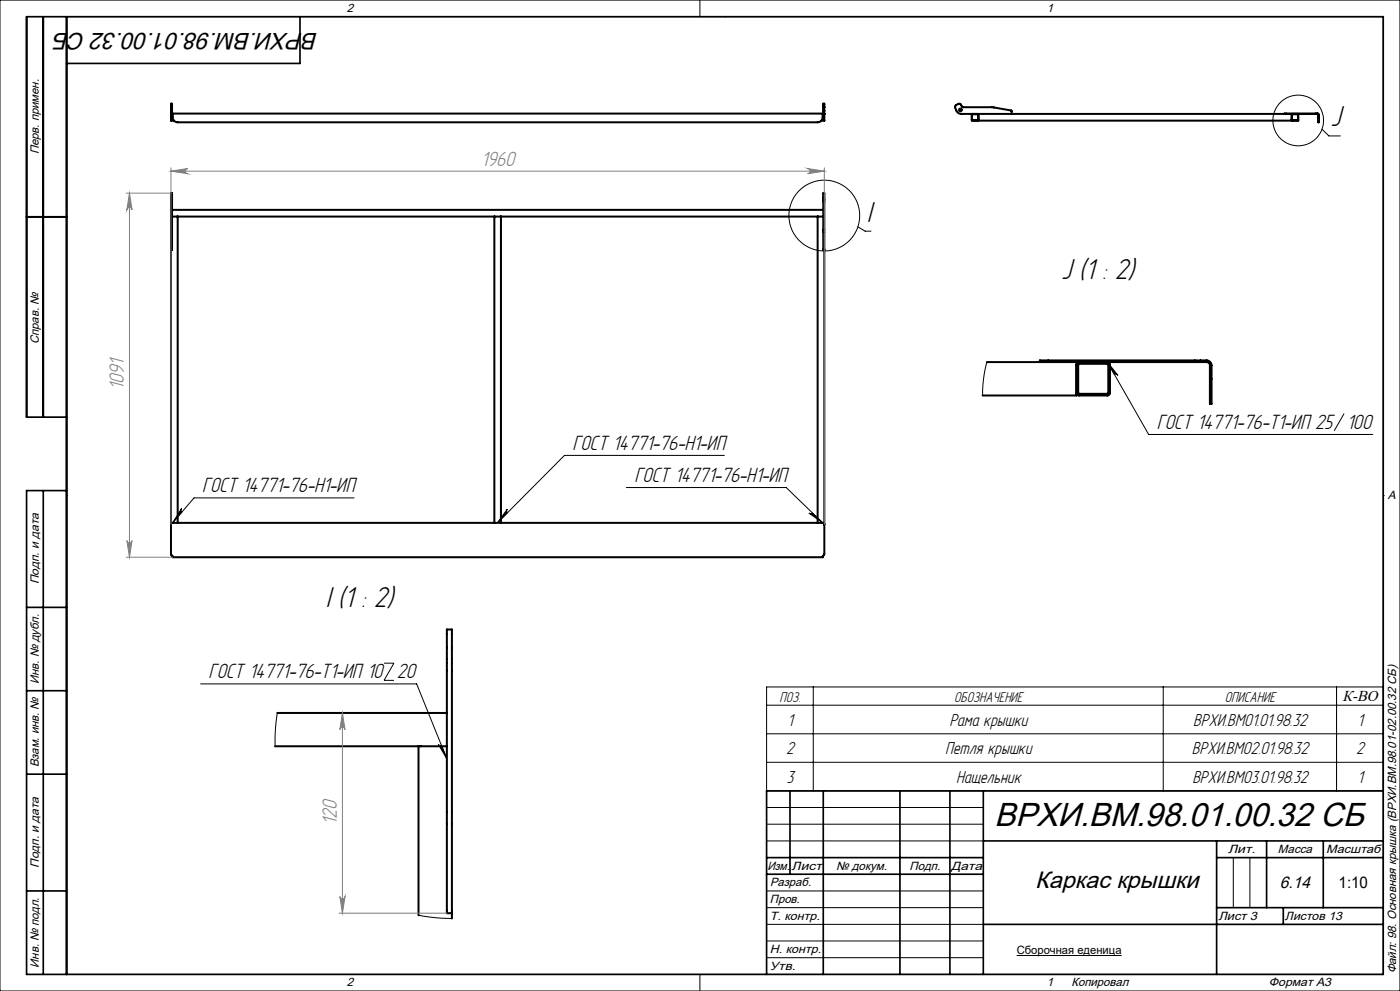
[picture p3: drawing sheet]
<svg xmlns="http://www.w3.org/2000/svg" width="420mm" height="297mm" viewBox="0 0 420 297" stroke-linecap="round" stroke-linejoin="round" font-family="sans-serif">
<g fill="none" stroke="#000" stroke-width=".6">
<path d="M51.3 32.1v2M51.3 32.1v-1h.3v1M51.3 34.1v2.1h.9M51.3 34.1h.5M51.3 34h196M51.3 32.1h.3M51.6 32.1v1.9M51.8 34v1.1a1.57 1.57 0 0 0 1.5 1.6h192a1.57 1.57 0 0 0 1.5-1.6v-1.1M246.8 34.1h.5M247 32.1v1.9M247 32.1v-1h.3v1M247 32.1h.3"/>
<path d="M247.3 32.1v2M247.3 34.1v2.1h-.9M291.6 34.3h1.8v1.7l-1.8 .1zM291.6 34.1v2l1.8 .1 .1-.2M293.4 34.1l.1 .2M293.4 34.3h.1M293.5 36v.2h94v-.2M293.5 34.1v.2M293.5 34.3v1.7M303.5 34.1l-.1-1-5.8-1h-8.8l-.9-1-1.4 .7 .4 1.3a1.6 1.6 0 0 0 1.5 1h106.9M387.5 34.1v.2M387.5 34.3v1.7"/>
<path d="M387.6 34.3h1.8v1.8h-1.8zM387.7 34.1l-.2 .2M389.4 34.1v2l-1.8 .1-.1-.2M395.3 34l-10 .1M395.3 34l.3 .3v2.4l-.1-2.4-.2-.2M395.3 34v.1M51.3 57.9h.3v17h-.3zM247 57.9h.3v17h-.3zM8 65h12M51.3 74.9v91.2l.5 .9h195l.5-.9v-91.2M51.6 64.9h1.7M51.6 62.9h195.4"/>
<path d="M53.3 64.9h95M53.3 64.9v91.8M148.3 64.9h2M148.3 64.9v91.8M150.3 64.9v91.8M150.3 64.9h95M245.3 64.9h1.7M245.3 64.9v91.8M296.1 108.5h65.9M323 117.8v.7h-28.2M323 108.5v.8M323 109.3v8.5"/>
<path d="M323.5 109.1l9 .1-.1 8.8h-8.9zM323.7 108.5l-.5 .3-.2 .5M332.2 108.5l.6 .4 .2 .4v8.5l-.3 .5-.5 .2h-8.5l-.5-.2-.2-.5M362 108h-50v.5M362 108a1.51 1.51 0 0 1 1.5 1.5v11.5h-.5v-11.5a1.02 1.02 0 0 0-1-1M362 108v.5M51.3 157.2l.4-.5h195.2l.4 .5M134.1 188.7h1.5v85h-1.5zM83.2 213.7h50.9M82.5 223.7h43.1M125.6 223.7h8.5M125.6 223.7v50.6"/>
<path d="M135.6 273.7v1.6"/>
<circle cx="288.1" cy="32.9" r=".4"/>
</g>
<g fill="none" stroke="#000" stroke-width=".3">
<path d="M0 0h420v297h-420zM20 5h395v287h-395zM210 0v5M217.5 5h.1M396.6 38.7l2.1 2h3.4M257.4 68l2.1 1.3h1.8M296.1 108.5l-1.1 5.2-.2 4.8M332.2 108.5l3.2 4-.6-.4-.5 .1zM332.2 108.5l12.4 21.7h67.2M217.3 136.5h-48l-20.1 20.2M403.2 124l-2.9 5.1M20 148.5h.1"/>
<path d="M54.5 152.4l-.2 .7 .3 .4-2.8 3.2zM106.2 149.2h-48l-6.4 7.5M152.2 152.6l-.2 .7 .2 .4-3 3zM187.9 146.1h48l10.9 10.6M242.7 153.8l.6 .1 .4-.2 3.1 3zM415 148.5h.1M115.2 198.8h3l-3 5.1h3M60.2 205h64.8l9.1 22.4M83.2 213.7l-.6 4.8-.1 5.2M230 211.3h185M230 219.9h185M244 205.9v31.1"/>
<path d="M349 205.9v31.1M401 205.9v31.1M415 205.9h-185v31.1h185M131.5 223.1l.5 .4 .5-.1 1.6 4zM230 228.5h185M230 242h65M230 247h65M230 252h65M370 257v15M375 257v15M125.6 274.3l4.8 .7 5.2 .3M230 267h65"/>
<path d="M230 272h65M230 277h65M210 292v5M217.5 292h.1M230 282h65M230 287h65M305 286.4h31.5"/>
<circle cx="389.5" cy="36.1" r="7.6"/>
<circle cx="247.3" cy="64.6" r="10.6"/>
</g>
<g fill="none" stroke="#808080" stroke-width=".3">
<path d="M37.9 57.9h13.4M38.8 57.9v109.1M38.8 57.9l.8 5a.78 .78 0 0 0-.8-.7 .78 .78 0 0 0-.7 .7zM51.3 50.3v106.9M51.3 51.3h196M51.3 51.3l5-.8a.78 .78 0 0 0-.8 .8 .78 .78 0 0 0 .8 .8zM242.3 50.5l5 .8-5 .8a.78 .78 0 0 0 .7-.8 .78 .78 0 0 0-.7-.8zM247.3 50.3v106.9M37.9 167h13.9M38.1 162a.78 .78 0 0 0 .7 .7 .78 .78 0 0 0 .8-.7l-.8 5zM102.7 213.7v60M102.7 213.7l.8 5a.78 .78 0 0 0-.8-.8 .78 .78 0 0 0-.7 .8z"/>
<path d="M101.7 273.7h32.4M102 268.7a.78 .78 0 0 0 .7 .7 .78 .78 0 0 0 .8-.7l-.8 5z"/>
</g>
<g fill="none" stroke="#000" stroke-width=".5">
<path d="M13 5v120M20 5v287M90 5v14h-70M8 65h12M20 125h-12v-120h407v287h-407v-145h12M13 147v145M8 182h12M8 207h12M8 232h12M237 237v25M247 237v55M270 237v55"/>
<path d="M285 237v55M295 237v55M415 237h-185v55M230 257h65M295 252h120M365 252v40M365 257h50M380 252v20M397 252v20M8 267h12M230 262h65M295 277h120"/>
<path d="M365 272h50M385 272v5"/>
</g>
<path d="M242.7 153.8l.6 .1 .4-.2 3.1 3zM152.2 152.6l-.2 .7 .2 .4-3 3zM54.5 152.4l-.2 .7 .3 .4-2.8 3.2zM131.5 223.1l.5 .4 .5-.1 1.6 4zM332.2 108.5l3.2 4-.6-.4-.5 .1z" fill="#000"/>
<g fill="#808080">
<path d="M51.3 51.3l5-.8a.78 .78 0 0 0-.8 .8 .78 .78 0 0 0 .8 .8zM242.3 50.5l5 .8-5 .8a.78 .78 0 0 0 .7-.8 .78 .78 0 0 0-.7-.8z"/>
<path d="M102 268.7a.78 .78 0 0 0 .7 .7 .78 .78 0 0 0 .8-.7l-.8 5zM102.7 213.7l.8 5a.78 .78 0 0 0-.8-.8 .78 .78 0 0 0-.7 .8z"/>
<path d="M38.8 57.9l.8 5a.78 .78 0 0 0-.8-.7 .78 .78 0 0 0-.7 .7zM38.1 162a.78 .78 0 0 0 .7 .7 .78 .78 0 0 0 .8-.7l-.8 5z"/>
</g>
<text font-size="10" x="298.3" y="247.6">ВРХИ.ВМ.98.01.00.32 СБ</text>
<g font-size="9.7">
<text x="399.2" y="37.9">J</text>
<text x="260" y="66.4">I</text>
<text x="318.3" y="83.5">J (1 : 2)</text>
<text x="97.7" y="181.9">I (1 : 2)</text>
</g>
<g font-size="7.1">
<text x="95.5" y="9.8" transform="rotate(-180 95.5 9.8)">ВРХИ.ВМ.98.01.00.32 СБ</text>
<text x="310.6" y="266.1">Каркас крышки</text>
</g>
<g font-size="6.9" fill="#808080">
<text x="144.3" y="49.6">1960</text>
<text x="37.2" y="117" transform="rotate(-90 37.2 117)">1091</text>
<text x="101.1" y="247.3" transform="rotate(-90 101.1 247.3)">120</text>
</g>
<g font-size="6.9">
<text x="347" y="128.5">ГОСТ 14771-76-Т1-ИП 25</text>
<text x="404.1" y="128.5">100</text>
<text x="171.7" y="134.8">ГОСТ 14771-76-Н1-ИП</text>
<text x="60.6" y="147.5">ГОСТ 14771-76-Н1-ИП</text>
<text x="190.3" y="144.4">ГОСТ 14771-76-Н1-ИП</text>
<text x="62.6" y="203.3">ГОСТ 14771-76-Т1-ИП 10</text>
<text x="119" y="203.3">20</text>
</g>
<g font-size="5.8">
<text x="236.2" y="217.5">1</text>
<text x="284.8" y="217.5">Рама крышки</text>
<text x="358" y="217.5">ВРХИ.ВМ01.01.98.32</text>
<text x="407.2" y="217.5">1</text>
<text x="235.9" y="226">2</text>
<text x="283.5" y="226">Петля крышки</text>
<text x="357.6" y="226">ВРХИ.ВМ02.01.98.32</text>
<text x="406.9" y="226">2</text>
<text x="236" y="234.6">3</text>
<text x="286.8" y="234.6">Нащельник</text>
<text x="357.7" y="234.6">ВРХИ.ВМ03.01.98.32</text>
<text x="407.2" y="234.6">1</text>
</g>
<text font-size="5" x="384" y="266">6.14</text>
<g font-size="4.8">
<text x="367.5" y="210.3">ОПИСАНИЕ</text>
<text x="401.6" y="266">1:10</text>
</g>
<g font-size="4.7">
<text x="233.9" y="210.4">ПОЗ.</text>
<text x="286.3" y="210.4">ОБОЗНАЧЕНИЕ</text>
<text x="402.8" y="210.2">К-ВО</text>
</g>
<g font-size="3.6">
<text x="104" y="3.6">2</text>
<text x="314" y="3.6">1</text>
<text x="11.6" y="46.3" transform="rotate(-90 11.6 46.3)">Перв. примен.</text>
<text x="11.6" y="103.2" transform="rotate(-90 11.6 103.2)">Справ. №</text>
<text x="416.4" y="149.6">A</text>
<text x="11.6" y="175.1" transform="rotate(-90 11.6 175.1)">Подп. и дата</text>
<text x="11.6" y="205" transform="rotate(-90 11.6 205)">Инв. № дубл.</text>
<text x="11.6" y="230" transform="rotate(-90 11.6 230)">Взам. инв. №</text>
<text x="368.4" y="255.6">Лит.</text>
<text x="383.4" y="255.6">Масса</text>
<text x="397.8" y="255.6">Масштаб</text>
<text x="11.6" y="260.1" transform="rotate(-90 11.6 260.1)">Подп. и дата</text>
<text x="230.2" y="260.6">Изм.</text>
<text x="237.5" y="260.6">Лист</text>
<text x="250.9" y="260.6">№ докум.</text>
<text x="272.9" y="260.6">Подп.</text>
<text x="285.4" y="260.6">Дата</text>
<text x="231" y="265.6">Разраб.</text>
<text x="231" y="275.6">Т. контр.</text>
<text x="231" y="270.6">Пров.</text>
<text x="365.5" y="275.6">Лист 3</text>
<text x="385.5" y="275.6">Листов 13</text>
<text x="231" y="285.6">Н. контр.</text>
<text x="11.6" y="290" transform="rotate(-90 11.6 290)">Инв. № подл.</text>
<text x="231" y="290.6">Утв.</text>
<text x="418.9" y="291.8" transform="rotate(-90 418.9 291.8)">Файл: 98. Основная крышка (ВРХИ.ВМ.98.01-02.00.32 СБ)</text>
<text x="104" y="295.6">2</text>
<text x="314" y="295.6">1</text>
<text x="321.5" y="295.6">Копировал</text>
<text x="380.7" y="295.6">Формат А3</text>
</g>
<text font-size="3.4" x="305" y="286">Сборочная еденица</text>
</svg>
